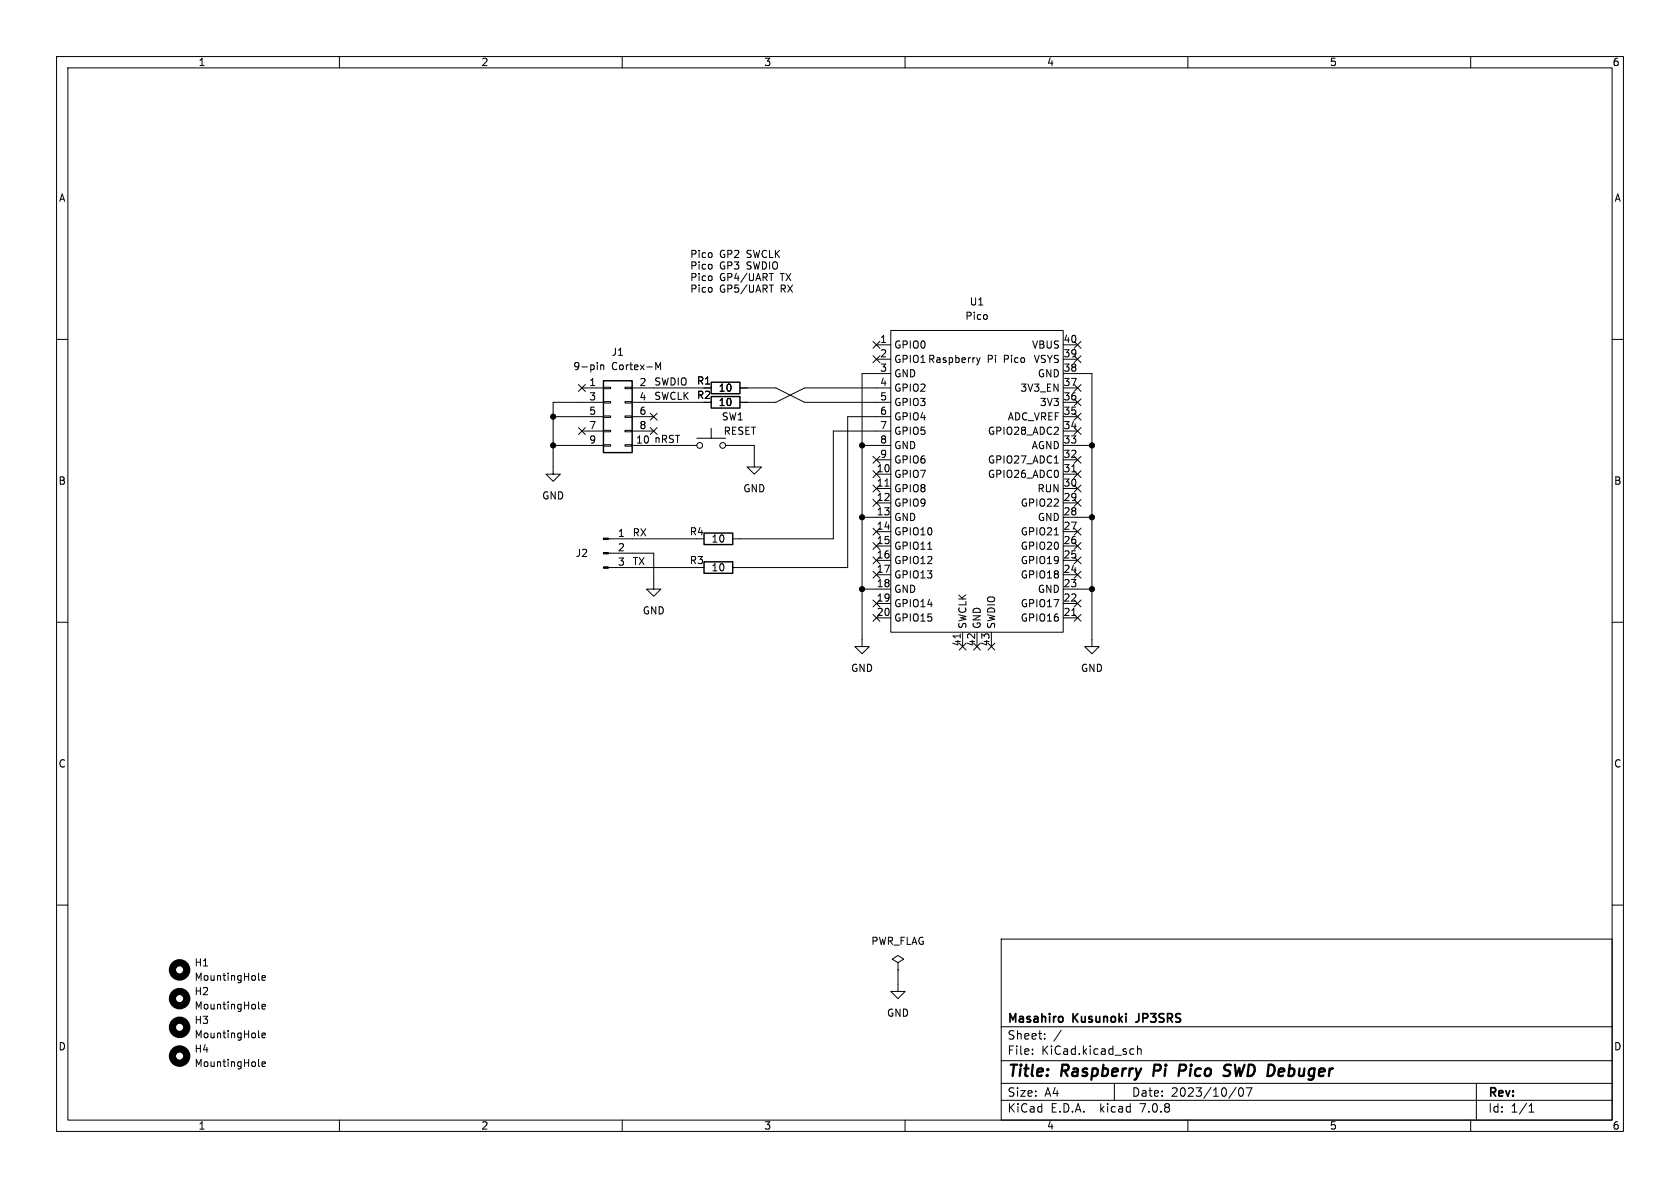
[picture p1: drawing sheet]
<svg xmlns="http://www.w3.org/2000/svg" width="297mm" height="210mm" viewBox="0 0 297 210" stroke-linecap="round" stroke-linejoin="round" font-family="sans-serif">
<g fill="none" stroke="#000" stroke-width=".18">
<path d="M10 10h277v190h-277zM12 12h273v186h-273zM60 10v2M110 10v2M160 10v2M210 10v2M260 10v2M10 60h2M136 50.4h.7M157.5 58.4h30.5v53.4h-30.5zM285 60h2M97.8 78.7h8.9"/>
<path d="M97.8 73.7h8.9M102.3 68l1.2 1.2M102.3 75.6l1.2 1.2M102.9 68.6h3.8M102.9 76.2h3.8M103.5 68l-1.2 1.2M103.5 75.6l-1.2 1.2M106.2 64.5v.8M106.2 64.6l.2-.1 .3 .1v.7M106.7 78.6h1.2v.3h-1.2zM106.7 76.1h1.2v.2h-1.2zM106.7 73.5h1.2v.3h-1.2z"/>
<path d="M106.7 71h1.2v.2h-1.2zM106.7 68.5h1.2v.2h-1.2zM106.7 71.1h-8.9v12.7h1.3l-1.3 1.3-1.3-1.3h1.3M110.5 78.6h1.3v.3h-1.3zM110.5 76.1h1.3v.2h-1.3zM110.5 73.5h1.3v.3h-1.3zM110.5 71h1.3v.2h-1.3zM110.5 68.5h1.3v.2h-1.3zM111.8 68.6h13.9M111.8 78.7h11.4M111.8 71.1h12.7M111.8 73.7h3.8"/>
<path d="M111.8 76.2h3.8M115 75.6l1.2 1.2M115 73.1l1.2 1.2M115.9 65.3v-1.2l.5 .9 .4-.9v1.2M116.2 75.6l-1.2 1.2M116.2 73.1l-1.2 1.2M123.2 77.5h5.1M125.7 75.7v1.8M128.3 78.7h5v3.9h1.3l-1.3 1.2-1.2-1.2h1.2M130.8 68.6h6.4l5 2.5h15.3M152.4 78.7h5.1M154.3 60.4l1.2 1.2"/>
<path d="M154.3 62.9l1.2 1.2M154.9 61h2.6M154.9 63.5h2.6M155.5 60.4l-1.2 1.2M155.5 62.9l-1.2 1.2M157.5 66h-5.1v48.3h1.3l-1.3 1.3-1.3-1.3h1.3M157.5 68.6h-15.3l-5 2.5h-6.4M157.5 73.7h-7.6v26.6h-20.4M157.5 76.2h-10.2v19.1h-17.8M172.7 63.2l.3 .9M173 64.1l-.3 .4M173.3 63.2l-.3 .9"/>
<path d="M188 66h5v48.3h1.3l-1.3 1.3-1.2-1.3h1.2M188 68.6h2.5M188 78.7h5M188 71.1h2.5M188 73.7h2.5M188 76.2h2.5M188 61h2.5M188 63.5h2.5M189.9 60.4l1.2 1.2M189.9 75.6l1.2 1.2M189.9 62.9l1.2 1.2M189.9 68l1.2 1.2"/>
<path d="M189.9 73.1l1.2 1.2M189.9 70.5l1.2 1.2M191.1 60.4l-1.2 1.2M191.1 75.6l-1.2 1.2M191.1 62.9l-1.2 1.2M191.1 68l-1.2 1.2M191.1 73.1l-1.2 1.2M191.1 70.5l-1.2 1.2M107.5 97.8h8.1v6.3h1.2l-1.2 1.3-1.3-1.3h1.3M107.5 95.3h15.7M152.4 91.4h5.1M154.3 83.2l1.2 1.2"/>
<path d="M154.3 85.8l1.2 1.2M154.3 88.3l1.2 1.2M154.3 93.4l1.2 1.2M154.3 98.5l1.2 1.2M154.3 95.9l1.2 1.2M154.3 80.7l1.2 1.2M154.9 83.8h2.6M154.9 86.4h2.6M154.9 88.9h2.6M154.9 94h2.6M154.9 96.5h2.6M154.9 99.1h2.6"/>
<path d="M154.9 81.3h2.6M155.5 83.2l-1.2 1.2M155.5 85.8l-1.2 1.2M155.5 88.3l-1.2 1.2M155.5 93.4l-1.2 1.2M155.5 98.5l-1.2 1.2M155.5 95.9l-1.2 1.2M155.5 80.7l-1.2 1.2M156.5 85.9h.7M164 97.1h.7M186.4 94.6h.7M186.4 81.9h.7"/>
<path d="M188 83.8h2.5M188 86.4h2.5M188 88.9h2.5M188 91.4h5M188 94h2.5M188 96.5h2.5M188 99.1h2.5M188 81.3h2.5M189.5 83.4h.7M189.9 80.7l1.2 1.2M189.9 95.9l1.2 1.2M189.9 93.4l1.2 1.2"/>
<path d="M189.9 88.3l1.2 1.2M189.9 98.5l1.2 1.2M189.9 85.8l1.2 1.2M189.9 83.2l1.2 1.2M191.1 80.7l-1.2 1.2M191.1 95.9l-1.2 1.2M191.1 93.4l-1.2 1.2M191.1 88.3l-1.2 1.2M191.1 98.5l-1.2 1.2M191.1 85.8l-1.2 1.2M191.1 83.2l-1.2 1.2M10 110h2"/>
<path d="M107.5 100.3h15.7M152.4 104.1h5.1M154.3 101l1.2 1.2M154.3 106.1l1.2 1.2M154.3 108.6l1.2 1.2M154.9 101.6h2.6M154.9 106.7h2.6M154.9 109.2h2.6M155.5 101l-1.2 1.2M155.5 106.1l-1.2 1.2M155.5 108.6l-1.2 1.2M169.6 113.7l1.2 1.2"/>
<path d="M169.8 112.1v.7M170.2 111.8v2.5M170.8 113.7l-1.2 1.2M172.1 113.7l1.2 1.2M172.7 111.8v2.5M173.3 113.7l-1.2 1.2M174.7 113.7l1.2 1.2M175.3 111.8v2.5M175.9 113.7l-1.2 1.2M188 101.6h2.5M188 104.1h5M188 106.7h2.5"/>
<path d="M188 109.2h2.5M189.5 108.8h.7M189.9 108.6l1.2 1.2M189.9 106.1l1.2 1.2M189.9 101l1.2 1.2M191.1 108.6l-1.2 1.2M191.1 106.1l-1.2 1.2M191.1 101l-1.2 1.2M285 110h2M10 160h2M285 160h2M45.7 178.2l.2 .2"/>
<path d="M45.7 173.1l.2 .2M46.3 172.9l.6-.1v-.3h-.4l-.2 .1 .1 .6h.5M46.3 178l.6-.2v-.2l-.4-.1-.2 .2 .1 .6h.5M158.7 170.2l1.1-.7-1.1-.6-1 .6 1 .7v1.3M158.7 171.5h.1M158.7 171.5v3.8h1.3l-1.3 1.2-1.2-1.2h1.2M177 166h108v32h-108zM45.7 188.4l.2 .1M45.7 183.3l.2 .2M46.3 188.1l.6-.1v-.2l-.4-.1-.2 .2 .1 .6h.5M46.3 183l.6-.1v-.2l-.4-.1-.2 .2 .1 .6h.5M60 198v2"/>
<path d="M110 198v2M160 198v2M177 194.5h108M177 191.5h108M177 187.5h108M177 181.5h108M182.5 186.3v.1M182.5 185.5v.1M184.7 183.6v.1M184.7 182.8v.1M187.6 182.1l-1.3 2M197 191.5v3"/>
<path d="M200 185.4l.5 .1M200.5 186.3l-.5 .1M201.1 185.5l.2-.1 .4 .1v.9M201.1 184.9v1.5M210 198v2M218.5 192.2l-1.3 2M219.1 192.4a.81 .81 0 0 0 .4 1.4l.2-.1 .1-.5-.1-.8M221.3 192.3l-.6 1.5M260 198v2M261 191.5v6.5M270.3 196.6h.9M270.3 195.5l.4-.4v1.5"/>
<circle cx="123.7" cy="78.7" r=".51"/>
<circle cx="127.8" cy="78.7" r=".51"/>
</g>
<path d="M204.1 188.2l-.2 2M209.4 188.2h-.8l-.3 2M209.4 189.2l-.9 .1M216.8 189.2l.3 .1a.49 .49 0 0 1 .4 .5 .49 .49 0 0 1-.5 .4h-.5M216.9 188.2l.7 .1" fill="none" stroke="#000" stroke-width=".4"/>
<path d="M187.8 179.8l.1 .2v.4l-.1 .2M200.8 180.7h.1" fill="none" stroke="#000" stroke-width=".3"/>
<path d="M106.7 67.3h5.1v12.7h-5.1zM125.7 67.6h5.1v2h-5.1zM125.7 70.1h5.1v2h-5.1zM124.5 99.3h5v2h-5zM124.5 94.2h5v2.1h-5z" fill="none" stroke="#000" stroke-width=".25"/>
<g fill="#000" stroke="#000" stroke-width=".18">
<path d="M106.7 97.7h.8v.2h-.8zM106.7 95.1h.8v.3h-.8zM106.7 100.2h.8v.3h-.8z"/>
<circle cx="97.8" cy="73.7" r=".46"/>
<circle cx="97.8" cy="78.7" r=".46"/>
<circle cx="152.4" cy="78.7" r=".46"/>
<circle cx="193" cy="78.7" r=".46"/>
<circle cx="152.4" cy="91.4" r=".46"/>
<circle cx="193" cy="91.4" r=".46"/>
<circle cx="152.4" cy="104.1" r=".46"/>
<circle cx="193" cy="104.1" r=".46"/>
</g>
<g fill="none" stroke="#000" stroke-width="1.3">
<circle cx="31.7" cy="176.5" r="1.27"/>
<circle cx="31.7" cy="171.4" r="1.27"/>
<circle cx="31.7" cy="186.7" r="1.27"/>
<circle cx="31.7" cy="181.6" r="1.27"/>
</g>
<g font-size="2.8">
<text x="178" y="190.9">Title:</text>
<text x="187.7" y="190.9">Raspberry</text>
<text x="204.7" y="190.9">Pi</text>
<text x="210" y="190.9">Pico</text>
<text x="218.8" y="190.9">SWD Debuger</text>
</g>
<g font-size="2.1">
<text x="178" y="184">Sheet:</text>
<text x="178" y="181.2">Masahiro</text>
<text x="189.7" y="181.2">Kusunoki</text>
<text x="201.6" y="181.2">JP3SRS</text>
<text x="178" y="186.7">File:</text>
<text x="184.1" y="186.7">KiCad.kicad_sch</text>
<text x="178" y="196.9">KiCad</text>
<text x="178" y="194.1">Size:</text>
<text x="184.7" y="194.1">A4</text>
<text x="185.7" y="196.9">E.D.A.</text>
<text x="194.6" y="196.9">kicad</text>
<text x="200" y="194.1">Date:</text>
<text x="201.8" y="196.9">7.0.8</text>
<text x="207" y="194.1">2023/10/07</text>
<text x="263" y="194.3">Rev:</text>
<text x="263" y="196.9">Id:</text>
<text x="267.1" y="196.9">1/1</text>
</g>
<g font-size="1.8">
<text x="35" y="11.9">1</text>
<text x="85" y="11.9">2</text>
<text x="135" y="11.9">3</text>
<text x="185" y="11.9">4</text>
<text x="235" y="11.9">5</text>
<text x="285" y="11.9">6</text>
<text x="10.3" y="35.9">A</text>
<text x="285.3" y="35.9">A</text>
<text x="121.9" y="45.7">Pico</text>
<text x="121.9" y="47.7">Pico</text>
<text x="127.2" y="45.7">GP2</text>
<text x="127.2" y="47.7">GP3</text>
<text x="132.1" y="45.7">SWCLK</text>
<text x="132.1" y="47.7">SWDIO</text>
<text x="121.9" y="49.8">Pico</text>
<text x="121.9" y="51.8">Pico</text>
<text x="127.2" y="49.8">GP4/UART</text>
<text x="127.2" y="51.8">GP5/UART</text>
<text x="138.1" y="49.8">TX</text>
<text x="138.1" y="51.8">RX</text>
<text x="170.6" y="56.7">Pico</text>
<text x="171.3" y="54.2">U1</text>
<text x="101.3" y="65.6">9-pin</text>
<text x="108" y="63.1">J1</text>
<text x="108.1" y="65.6">Cortex-M</text>
<text x="155.5" y="60.7">1</text>
<text x="155.5" y="63.2">2</text>
<text x="155.5" y="65.8">3</text>
<text x="158" y="61.8">GPIO0</text>
<text x="158" y="64.4">GPIO1 Raspberry</text>
<text x="174.5" y="64.4">Pi</text>
<text x="177.6" y="64.4">Pico</text>
<text x="182.4" y="61.8">VBUS</text>
<text x="182.7" y="64.4">VSYS</text>
<text x="187.9" y="65.8">38</text>
<text x="187.9" y="63.2">39</text>
<text x="187.9" y="60.7">40</text>
<text x="104.1" y="68.3">1</text>
<text x="104.1" y="70.9">3</text>
<text x="113" y="68.3">2</text>
<text x="113" y="70.9">4</text>
<text x="115.6" y="68.2">SWDIO</text>
<text x="115.6" y="70.8">SWCLK</text>
<text x="123.1" y="68.2">R1</text>
<text x="123.1" y="70.7">R2</text>
<text x="127" y="69.4">10</text>
<text x="127" y="72">10</text>
<text x="155.5" y="68.3">4</text>
<text x="155.5" y="70.9">5</text>
<text x="158" y="66.9">GND</text>
<text x="158" y="69.4">GPIO2</text>
<text x="158" y="72">GPIO3</text>
<text x="180.3" y="69.4">3V3_EN</text>
<text x="183.4" y="66.9">GND</text>
<text x="183.7" y="72">3V3</text>
<text x="187.9" y="70.9">36</text>
<text x="187.9" y="68.3">37</text>
<text x="104.1" y="73.4">5</text>
<text x="104.1" y="75.9">7</text>
<text x="113" y="73.4">6</text>
<text x="113" y="75.9">8</text>
<text x="127.5" y="74.5">SW1</text>
<text x="127.8" y="77.1">RESET</text>
<text x="155.5" y="73.4">6</text>
<text x="155.5" y="75.9">7</text>
<text x="158" y="74.5">GPIO4</text>
<text x="158" y="77.1">GPIO5</text>
<text x="174.5" y="77.1">GPIO28_ADC2</text>
<text x="178.1" y="74.5">ADC_VREF</text>
<text x="187.9" y="75.9">34</text>
<text x="187.9" y="73.4">35</text>
<text x="104.1" y="78.5">9</text>
<text x="112.4" y="78.5">10</text>
<text x="115.6" y="78.4">nRST</text>
<text x="154.9" y="83.6">10</text>
<text x="155.5" y="78.5">8</text>
<text x="155.5" y="81">9</text>
<text x="158" y="79.6">GND</text>
<text x="158" y="82.1">GPIO6</text>
<text x="174.5" y="82.1">GPIO27_ADC1</text>
<text x="182.3" y="79.6">AGND</text>
<text x="187.9" y="83.6">31</text>
<text x="187.9" y="81">32</text>
<text x="187.9" y="78.5">33</text>
<text x="10.3" y="85.9">B</text>
<text x="95.8" y="88.5">GND</text>
<text x="131.3" y="87.2">GND</text>
<text x="154.9" y="86.1">11</text>
<text x="154.9" y="88.6">12</text>
<text x="158" y="84.7">GPIO7</text>
<text x="158" y="87.2">GPIO8</text>
<text x="158" y="89.8">GPIO9</text>
<text x="174.5" y="84.7">GPIO26_ADC0</text>
<text x="180.4" y="89.8">GPIO22</text>
<text x="183.3" y="87.2">RUN</text>
<text x="187.9" y="88.6">29</text>
<text x="187.9" y="86.1">30</text>
<text x="285.3" y="85.9">B</text>
<text x="109.1" y="95">1</text>
<text x="111.8" y="94.9">RX</text>
<text x="121.8" y="94.8">R4</text>
<text x="154.9" y="91.2">13</text>
<text x="154.9" y="93.7">14</text>
<text x="158" y="92.3">GND</text>
<text x="158" y="94.8">GPIO10</text>
<text x="180.4" y="94.8">GPIO21</text>
<text x="183.4" y="92.3">GND</text>
<text x="187.9" y="93.7">27</text>
<text x="187.9" y="91.2">28</text>
<text x="101.7" y="98.7">J2</text>
<text x="109.1" y="97.5">2</text>
<text x="109.1" y="100.1">3</text>
<text x="111.8" y="100">TX</text>
<text x="121.8" y="99.9">R3</text>
<text x="125.7" y="101.2">10</text>
<text x="125.7" y="96.1">10</text>
<text x="154.9" y="96.3">15</text>
<text x="154.9" y="98.8">16</text>
<text x="154.9" y="101.3">17</text>
<text x="158" y="97.4">GPIO11</text>
<text x="158" y="99.9">GPIO12</text>
<text x="180.4" y="99.9">GPIO19</text>
<text x="180.4" y="97.4">GPIO20</text>
<text x="187.9" y="101.3">24</text>
<text x="187.9" y="98.8">25</text>
<text x="187.9" y="96.3">26</text>
<text x="154.9" y="103.9">18</text>
<text x="154.9" y="106.4">19</text>
<text x="158" y="102.5">GPIO13</text>
<text x="158" y="105">GND</text>
<text x="158" y="107.5">GPIO14</text>
<text x="180.4" y="107.5">GPIO17</text>
<text x="180.4" y="102.5">GPIO18</text>
<text x="183.4" y="105">GND</text>
<text x="187.9" y="106.4">22</text>
<text x="187.9" y="103.9">23</text>
<text x="113.5" y="108.8">GND</text>
<text x="154.9" y="109">20</text>
<text x="158" y="110.1">GPIO15</text>
<text x="171" y="111.3" transform="rotate(-90 171 111.3)">SWCLK</text>
<text x="173.6" y="111.3" transform="rotate(-90 173.6 111.3)">GND</text>
<text x="176.1" y="111.3" transform="rotate(-90 176.1 111.3)">SWDIO</text>
<text x="180.4" y="110.1">GPIO16</text>
<text x="187.9" y="109">21</text>
<text x="150.4" y="119">GND</text>
<text x="169.9" y="114.3" transform="rotate(-90 169.9 114.3)">41</text>
<text x="172.5" y="114.3" transform="rotate(-90 172.5 114.3)">42</text>
<text x="175" y="114.3" transform="rotate(-90 175 114.3)">43</text>
<text x="191" y="119">GND</text>
<text x="10.3" y="135.9">C</text>
<text x="285.3" y="135.9">C</text>
<text x="153.9" y="167.2">PWR_FLAG</text>
<text x="34.3" y="171">H1</text>
<text x="34.3" y="173.6">MountingHole</text>
<text x="34.3" y="176.1">H2</text>
<text x="34.3" y="178.7">MountingHole</text>
<text x="156.7" y="179.9">GND</text>
<text x="10.3" y="185.9">D</text>
<text x="34.3" y="181.2">H3</text>
<text x="34.3" y="183.7">MountingHole</text>
<text x="285.3" y="185.9">D</text>
<text x="34.3" y="186.3">H4</text>
<text x="34.3" y="188.8">MountingHole</text>
<text x="35" y="199.9">1</text>
<text x="85" y="199.9">2</text>
<text x="135" y="199.9">3</text>
<text x="185" y="199.9">4</text>
<text x="235" y="199.9">5</text>
<text x="285" y="199.9">6</text>
</g>
</svg>
